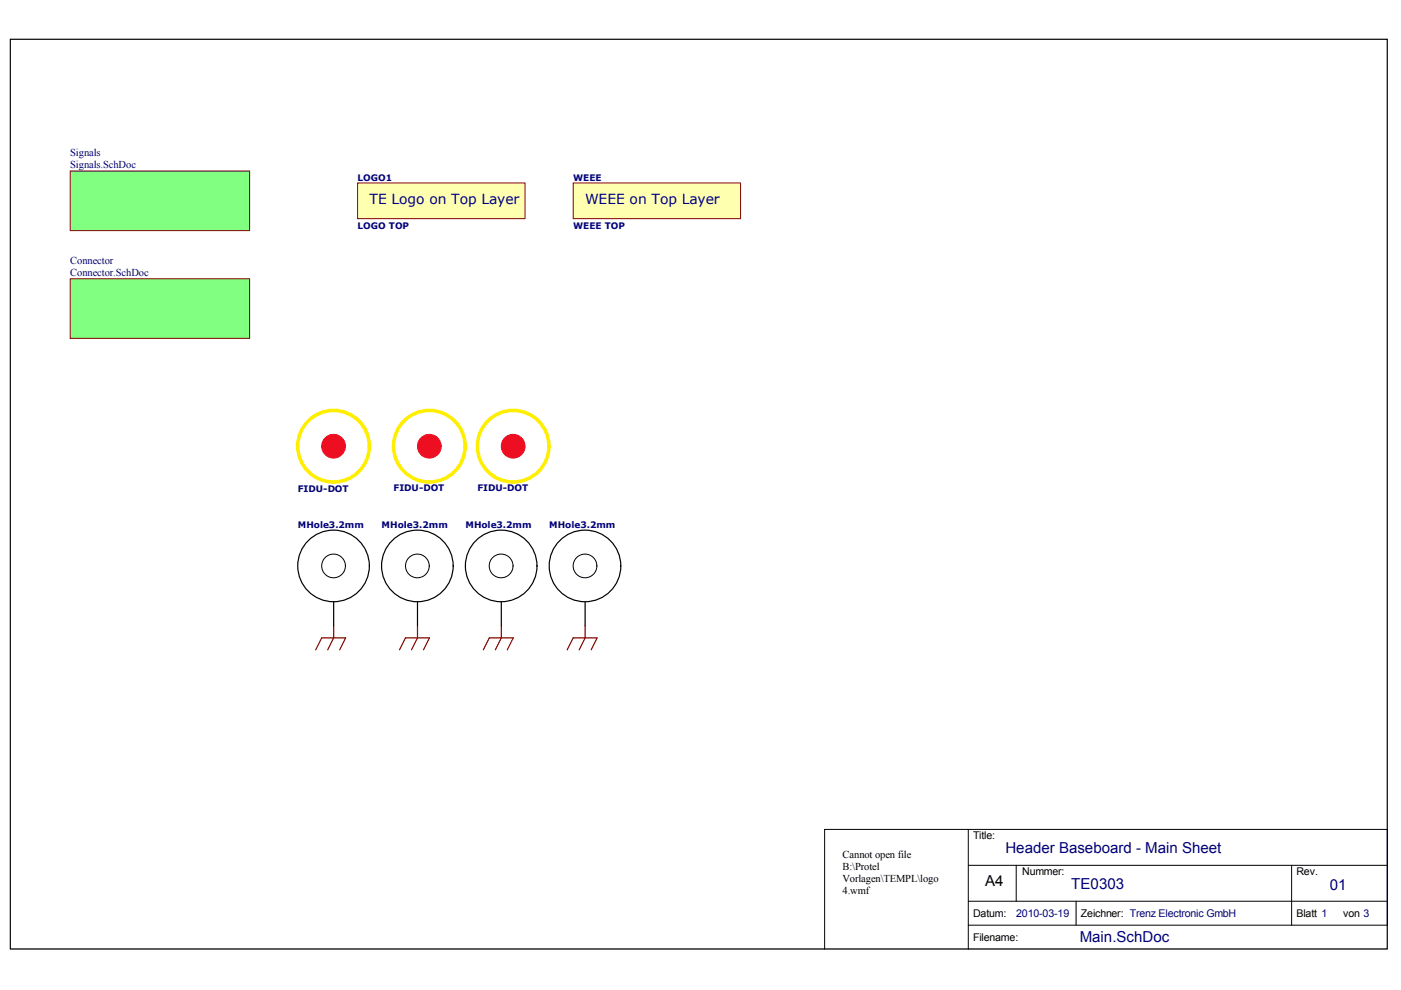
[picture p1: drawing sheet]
<svg xmlns="http://www.w3.org/2000/svg" width="297mm" height="210mm" viewBox="0 0 297 210" stroke-linecap="round" stroke-linejoin="round" font-family="sans-serif">
<path d="M2.2 8.3h291.9v192.9h-291.9z" fill="#fff" stroke="#000" stroke-width=".21"/>
<path d="M205.3 175.9h88.9v20.3h-88.9zM205.3 175.9h-30.5v25.3M205.3 183.5h88.9M205.3 196.2v5M215.5 183.5v7.6h-10.2M215.5 191.1h78.7M228.1 191.1v5.1M273.8 183.5v12.7" fill="none" stroke="#000" stroke-width=".21"/>
<g fill="#80ff80" stroke="#800000" stroke-width=".21">
<path d="M14.9 59.1h38v12.6h-38z"/>
<path d="M14.9 36.3h38v12.6h-38z"/>
</g>
<path d="M66.9 137.8l1.3-2.6h5.1l-1.3 2.6M70.7 132.7v2.5l-1.2 2.6M84.7 137.8l1.3-2.6h5.1l-1.3 2.6M88.5 132.7v2.5l-1.3 2.6M102.5 137.8l1.2-2.6h5.1l-1.2 2.6M106.3 132.7v2.5l-1.3 2.6M120.3 137.8l1.2-2.6h5.1l-1.3 2.6M124.1 132.7v2.5l-1.3 2.6" fill="none" stroke="#800000" stroke-width=".25"/>
<g fill="none" stroke="#000" stroke-width=".21">
<circle cx="70.7" cy="120" r="2.51"/>
<circle cx="88.5" cy="120" r="2.51"/>
<circle cx="106.3" cy="120" r="2.52"/>
<circle cx="124" cy="120" r="2.51"/>
</g>
<g fill="none" stroke="#000" stroke-width=".25">
<path d="M70.7 127.6v5.1M88.5 127.6v5.1M106.3 127.6v5.1M124.1 127.6v5.1"/>
<circle cx="70.7" cy="120" r="7.6"/>
<circle cx="88.5" cy="120" r="7.6"/>
<circle cx="106.3" cy="120" r="7.6"/>
<circle cx="124" cy="120" r="7.6"/>
</g>
<path d="M75.8 38.8h35.5v7.6h-35.5z" fill="#ffffb0" stroke="#800000" stroke-width=".21"/>
<g fill="none" stroke="#fe0" stroke-width=".76">
<circle cx="70.7" cy="94.6" r="7.6"/>
<circle cx="91" cy="94.6" r="7.6"/>
<circle cx="108.8" cy="94.6" r="7.6"/>
</g>
<g fill="#ee0e22" stroke="#ee0e22" stroke-width=".21">
<circle cx="70.7" cy="94.6" r="2.51"/>
<circle cx="91" cy="94.6" r="2.51"/>
<circle cx="108.8" cy="94.6" r="2.51"/>
</g>
<path d="M121.5 38.8h35.5v7.6h-35.5z" fill="#ffffb0" stroke="#800000" stroke-width=".21"/>
<g font-size="3.2" fill="#000080">
<text x="213.2" y="180.8">Header Baseboard - Main Sheet</text>
<text x="227.1" y="188.4">TE0303</text>
<text x="282" y="188.6">01</text>
<text x="228.9" y="199.8">Main.SchDoc</text>
</g>
<text font-size="3.2" x="208.9" y="187.9">A4</text>
<g font-size="2.9" fill="#000080">
<text x="78.4" y="43.3">TE Logo on Top Layer</text>
<text x="124.1" y="43.3">WEEE on Top Layer</text>
</g>
<g font-size="2.3">
<text x="206.3" y="177.9">Title:</text>
<text x="216.7" y="185.5">Nummer:</text>
<text x="274.9" y="185.5">Rev.</text>
<text x="206.3" y="194.4">Datum:</text>
<text x="229.2" y="194.4">Zeichner: Trenz Electronic GmbH</text>
<text x="274.9" y="194.4">Blatt 1</text>
<text x="284.8" y="194.4">von 3</text>
<text x="206.3" y="199.5">Filename:</text>
</g>
<text font-size="2.3" fill="#000080" x="215.5" y="194.4">2010-03-19</text>
<g font-size="2.2" fill="#000080">
<text x="14.9" y="33.2">Signals</text>
<text x="14.9" y="35.7">Signals.SchDoc</text>
<text x="14.9" y="56">Connector</text>
<text x="14.9" y="58.6">Connector.SchDoc</text>
</g>
<g font-size="2.2">
<text x="178.6" y="181.9">Cannot open file</text>
<text x="178.6" y="184.4">B:\Protel</text>
<text x="178.6" y="187">Vorlagen\TEMPL\logo</text>
<text x="178.6" y="189.5">4.wmf</text>
</g>
<g font-size="1.9" fill="#000080">
<text x="75.8" y="38.4">LOGO1</text>
<text x="121.5" y="38.4">WEEE</text>
<text x="75.8" y="48.6">LOGO TOP</text>
<text x="121.5" y="48.6">WEEE TOP</text>
<text x="63.1" y="104.4">FIDU-DOT</text>
<text x="83.4" y="104.2">FIDU-DOT</text>
<text x="101.2" y="104.2">FIDU-DOT</text>
<text x="63.1" y="112">MHole3.2mm</text>
<text x="80.9" y="112">MHole3.2mm</text>
<text x="98.7" y="112">MHole3.2mm</text>
<text x="116.4" y="112">MHole3.2mm</text>
</g>
</svg>
